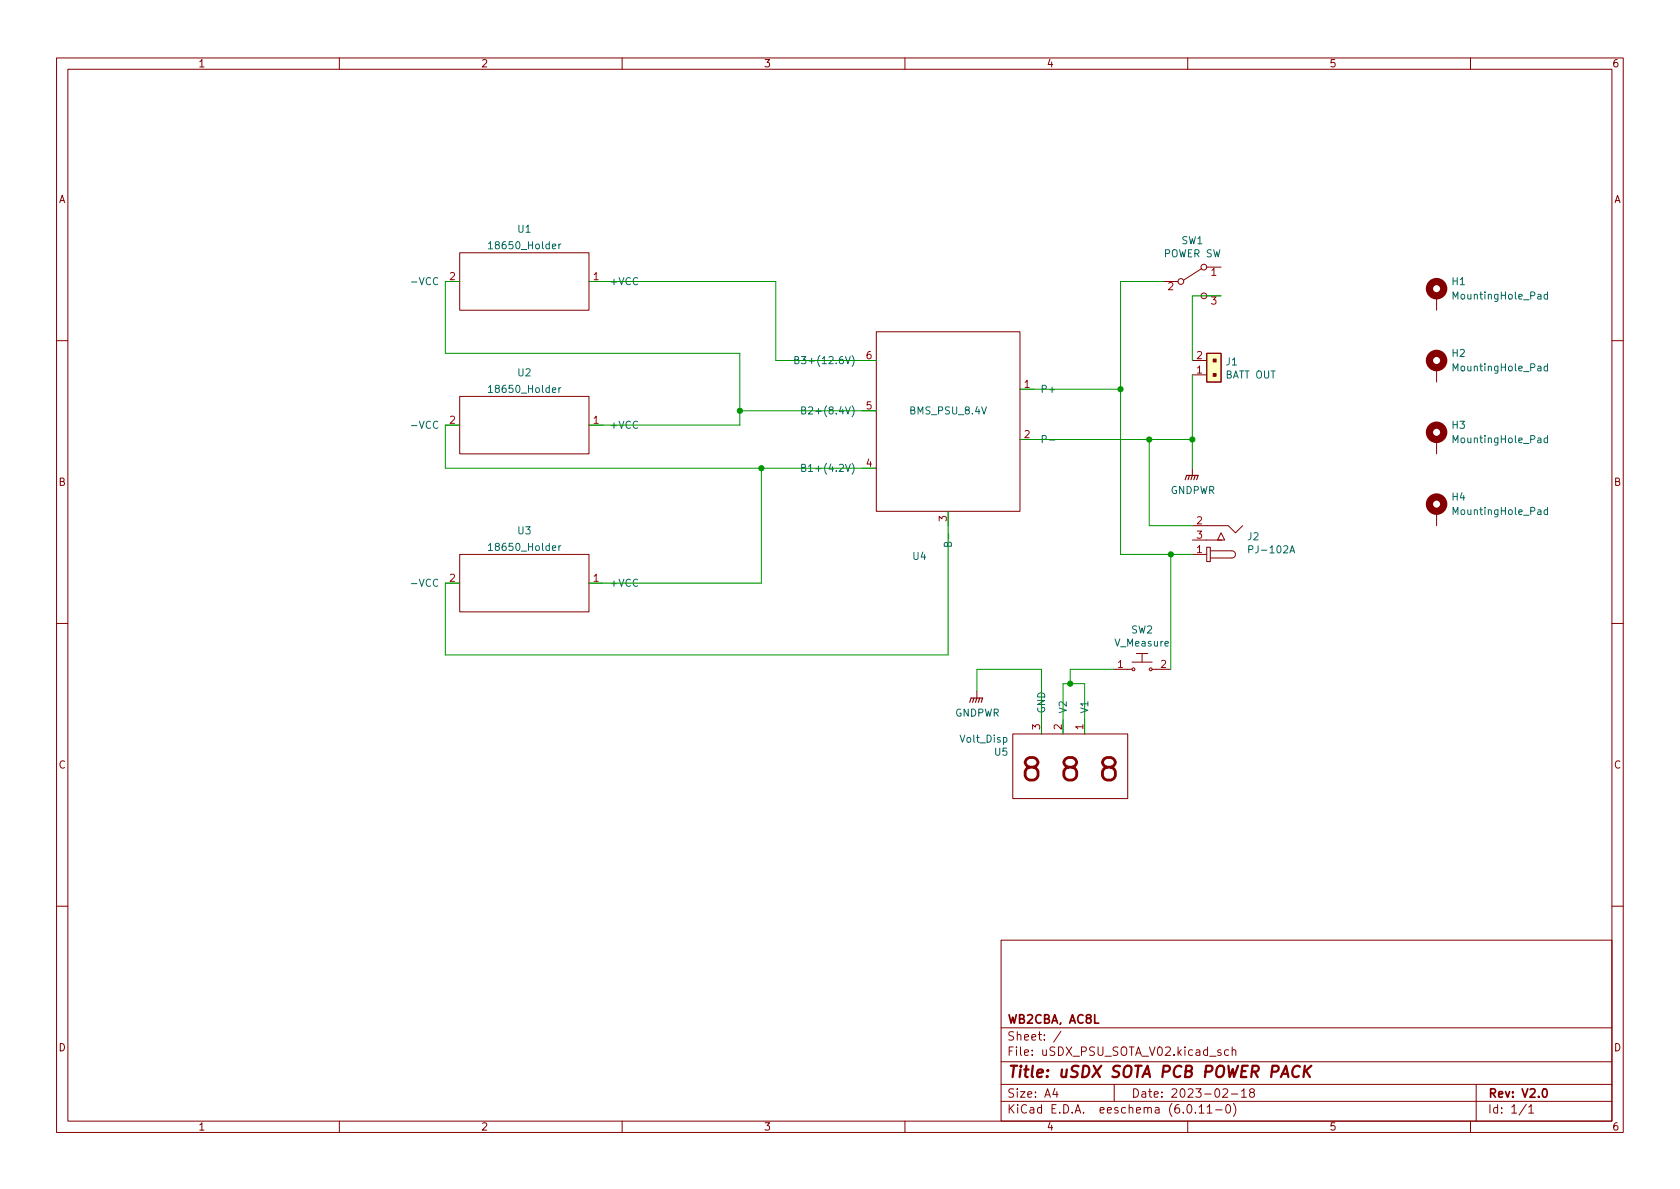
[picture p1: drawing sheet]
<svg xmlns="http://www.w3.org/2000/svg" width="297mm" height="210mm" viewBox="0 0 297 210" stroke-linecap="round" stroke-linejoin="round" font-family="sans-serif">
<g fill="none" stroke="#840000" stroke-width=".18">
<path d="M10 10.2h277v190.1h-277zM12 12.2h273v186.1h-273zM60 10.2v2M110 10.2v2M160 10.2v2M210 10.2v2M260 10.2v2M78.7 49.8h2.6M81.3 44.7h22.8v10.2h-22.8zM104.1 49.8h2.6M154.9 58.7h25.4v31.7h-25.4zM205.7 49.8h2.6"/>
<path d="M212.5 47.5l-3.2 2M213.4 47.2h2.5M213.4 52.3h2.5M254 52.3v2.6M10 60.2h2M78.7 75.2h2.6M81.3 70.1h22.8v10.2h-22.8zM104.1 75.2h2.6M152.4 72.6h2.5M152.4 63.7h2.5M180.3 68.8h2.6M180.3 77.7h2.6"/>
<path d="M210.8 63.7h2.6M210.8 66.3h2.6M213.4 62.5h2.5v5.1h-2.5zM254 65v2.6M254 77.7v2.6M285 60.2h2M81.3 98h22.8v10.2h-22.8zM152.4 82.8h2.5M167.6 90.4v2.6M210.8 95.5h5.1M210.8 93h6.4l1.2 1.2 1.3-1.2M210.8 82.8v1.3"/>
<path d="M210.8 98h2.6M213.4 96.8h.6v2.5h-.6zM214 97.4h3.8a.64 .64 0 0 1 .6 .6 .64 .64 0 0 1-.6 .7h-3.8M215.9 94.2l.6 1.3h-1.2zM254 90.4v2.6M10 110.2h2M78.7 103.1h2.6M104.1 103.1h2.6M196.8 118.4h3.4M200.2 117.1h3.5M200.9 115.6h2M201.9 115.6v1.5"/>
<path d="M203.7 118.4h3.3M285 110.2h2M172.7 122.2v1.2M179.1 129.8h20.3v11.4h-20.3zM184.1 127.2v2.6M188 127.2v2.6M191.8 127.2v2.6M10 160.2h2M177 166.3h108v32h-108zM285 160.2h2M60 198.3v2M110 198.3v2"/>
<path d="M160 198.3v2M177 194.8h108M177 191.8h108M177 187.8h108M177 181.8h108M182.5 186.5v.1M182.5 185.7v.1M184.6 183.8v.1M184.6 183v.1M187.6 182.4l-1.3 1.9M197 191.8v3M204.3 195.9h.6v.9"/>
<path d="M204.9 196.2l-.5 .1a.29 .29 0 0 0-.2 .2 .29 .29 0 0 0 .2 .3h.5M210 198.3v2M216.9 195.4l.2-.1a.81 .81 0 0 1 .6 .7 .81 .81 0 0 1-.3 .8h-.2a.81 .81 0 0 1-.6-.6 .81 .81 0 0 1 .3-.8zM217.7 193.5h1.2M217.9 185.8l.2-.2 .3 .1 .1 .9M217.9 185.1v1.5M218.1 195.1a1.72 1.72 0 0 1 0 2.3M219.5 193l.4-.5v1.5M219.5 194h.9M221.2 193.2l-.3-.3 .1-.2 .2-.2 .4 .1 .2 .2-.1 .2-.6 .2-.2 .3 .1 .4 .2 .1h.4l.2-.3-.1-.4-.2-.1M260 198.3v2M261 191.8v6.5"/>
<path d="M270.3 195.8l.4-.5v1.5M270.3 196.8h.9"/>
<circle cx="208.8" cy="49.8" r=".51"/>
<circle cx="212.9" cy="52.3" r=".51"/>
<circle cx="212.9" cy="47.2" r=".51"/>
<circle cx="200.4" cy="118.4" r=".25"/>
<circle cx="203.5" cy="118.4" r=".25"/>
</g>
<g fill="none" stroke="#006464" stroke-width=".18">
<path d="M77.4 49.2a.6 .6 0 0 0-.8 .4 .6 .6 0 0 0 .6 .8l.2-.2M97.7 43.6l.6-.1-.1-.3h-.3l-.2 .1v.6h.5M98.8 43.2v.8M99.2 43.2l-.4 .2M271.9 52.1h.5l.1 .8M272.5 52.3l-.5 .1-.1 .2 .1 .3 .5-.1M273.6 52.1l-.3-.1-.3 .3 .1 .5h.5M273.6 51.6v1.3M77.4 74.6a.6 .6 0 0 0-.8 .4 .6 .6 0 0 0 .6 .8l.2-.2M97.7 69l.6-.1-.1-.3h-.3l-.2 .1v.6h.5M98.8 68.6v.8M99.2 68.6l-.4 .2"/>
<path d="M149.5 71.9l.4 1.3 .4-1.3M149.5 63.1l.4 1.2 .4-1.2M150.6 71.8a1.46 1.46 0 0 1 0 1.9M150.6 62.9a1.46 1.46 0 0 1 0 1.9M173.6 71.9l.4 1.3 .4-1.3M184.3 77.7l.6-.1 .1-.2-.1-.3-.6-.1v1.3M185.5 77.8h1M271.9 77.5h.5l.1 .8M271.9 64.8h.5l.1 .8M272.5 77.7l-.5 .1-.1 .2 .1 .3 .5-.1M272.5 65l-.5 .1-.1 .2 .1 .3 .5-.1M273.6 77.5l-.3-.1-.3 .3 .1 .5h.5"/>
<path d="M273.6 64.8l-.3-.1-.3 .3 .1 .5h.5M273.6 64.3v1.3M273.6 77v1.3M97.7 96.9l.6-.1-.1-.2-.3-.1-.2 .2v.6h.5M98.8 96.5v.8M99.2 96.5l-.4 .2M149.5 82.1l.4 1.3 .4-1.3M150.6 81.9a1.46 1.46 0 0 1 0 2M167.5 96.2l.3-.3h.3l.1 .2v.5h-1.3l.2-.6 .2-.1 .2 .1v.6M167.7 94.4v.9M228.1 97.8l.4-1.3 .4 1.3M228.2 97.4h.6"/>
<path d="M271.9 90.2h.5l.1 .8M272.5 90.4l-.5 .1-.1 .2 .1 .3 .5-.1M273.6 90.2l-.3-.1-.3 .3 .1 .5h.5M273.6 89.7v1.3M77.4 102.5a.6 .6 0 0 0-.8 .5 .6 .6 0 0 0 .6 .7l.2-.1M206 113.8l.6-.1-.1-.2-.3-.1-.2 .2v.6h.5M177.4 130.5l.4-.1 .2 .2-.1 .6h-.5"/>
</g>
<g fill="none" stroke="#840000" stroke-width="1.3">
<circle cx="254" cy="51" r="1.27"/>
<circle cx="254" cy="63.7" r="1.27"/>
<circle cx="254" cy="76.4" r="1.27"/>
<circle cx="254" cy="89.1" r="1.27"/>
</g>
<path d="M213.4 62.5h2.5v5.1h-2.5z" fill="#ffffc2" stroke="#ffffc2" stroke-width=".18"/>
<g fill="#840000" stroke="#840000" stroke-width=".18">
<path d="M214.5 66h.5v.5h-.5z"/>
<path d="M214.5 63.5h.5v.5h-.5z"/>
</g>
<path d="M206.6 50.1l.5-.1 .3 .3-.8 .9h.8M214.2 52.5h.8l-.4 .5 .3 .1v.6l-.1 .1-.6-.1M214.3 47.8l.3-.4v1.3" fill="none" stroke="#a90000" stroke-width=".18"/>
<path d="M209.5 84.8l.3-.7h2l-.2 .7M210.3 84.1l-.2 .7M210.8 84.1l-.2 .7M211.3 84.1l-.2 .7M171.4 124.2l.3-.8h2l-.2 .8M172.2 123.4l-.2 .8M172.7 123.4l-.2 .8M173.2 123.4l-.2 .8" fill="none" stroke="#840000" stroke-width=".2"/>
<g fill="none" stroke="#009600" stroke-width=".18">
<path d="M81.3 49.8h-2.6v12.7h52.1v12.7h-26.7M104.1 49.8h33.1v13.9h17.7M205.7 49.8h-7.6v48.2h12.7M215.9 52.3h-5.1v11.4M81.3 75.2h-2.6v7.6h76.2M130.8 72.6h24.1M180.3 68.8h17.8M180.3 77.7h30.5M203.2 77.7v15.3h7.6M210.8 66.3v16.5M134.6 82.8v20.3h-30.5M167.6 90.4v25.4h-88.9v-12.7h2.6"/>
<path d="M207 98v20.4M196.8 118.4h-7.6v2.5M172.7 122.2v-3.8h11.4v11.4M188 129.8v-8.9h3.8v8.9"/>
</g>
<g fill="#009600" stroke="#009600" stroke-width=".18">
<circle cx="203.2" cy="77.7" r=".46"/>
<circle cx="210.8" cy="77.7" r=".46"/>
<circle cx="207" cy="98" r=".46"/>
<circle cx="198.1" cy="68.8" r=".46"/>
<circle cx="189.2" cy="120.9" r=".46"/>
<circle cx="134.6" cy="82.8" r=".46"/>
<circle cx="130.8" cy="72.6" r=".46"/>
</g>
<g font-size="5.6" fill="#840000">
<text x="180.2" y="139.3">8</text>
<text x="187.6" y="139.3">8</text>
<text x="194.9" y="139.3">8</text>
</g>
<g font-size="2.8" fill="#840000">
<text x="178" y="191.2">Title:</text>
<text x="187.3" y="191.2">uSDX SOTA PCB POWER PACK</text>
</g>
<g font-size="2.1" fill="#840000">
<text x="178" y="184.5">Sheet:</text>
<text x="178" y="181.5">WB2CBA, AC8L</text>
<text x="178" y="187.2">File:</text>
<text x="184.4" y="187.2">uSDX_PSU_SOTA_V02.kicad_sch</text>
<text x="178" y="197.4">KiCad</text>
<text x="178" y="194.6">Size:</text>
<text x="184.7" y="194.6">A4</text>
<text x="185.7" y="197.4">E.D.A.</text>
<text x="194.6" y="197.4">eeschema</text>
<text x="200" y="194.6">Date:</text>
<text x="207" y="197.4">(6.0.11-0)</text>
<text x="207" y="194.6">2023-02-18</text>
<text x="263" y="194.6">Rev:</text>
<text x="263" y="197.4">Id:</text>
<text x="267.1" y="197.4">1/1</text>
<text x="269.1" y="194.6">V2.0</text>
</g>
<g font-size="1.8" fill="#840000">
<text x="35" y="12.3">1</text>
<text x="85" y="12.3">2</text>
<text x="135" y="12.3">3</text>
<text x="185" y="12.3">4</text>
<text x="235" y="12.3">5</text>
<text x="285" y="12.3">6</text>
<text x="10.4" y="36.3">A</text>
<text x="285.4" y="36.3">A</text>
<text x="10.3" y="86.3">B</text>
<text x="285.3" y="86.3">B</text>
<text x="10.3" y="136.3">C</text>
<text x="285.3" y="136.3">C</text>
<text x="10.3" y="186.3">D</text>
<text x="285.3" y="186.3">D</text>
<text x="35" y="200.3">1</text>
<text x="85" y="200.3">2</text>
<text x="135" y="200.3">3</text>
<text x="185" y="200.3">4</text>
<text x="235" y="200.3">5</text>
<text x="285" y="200.3">6</text>
</g>
<g font-size="1.8" fill="#006464">
<text x="91.4" y="41.5">U1</text>
<text x="86" y="44.5">18650_Holder</text>
<text x="205.7" y="45.9">POWER SW</text>
<text x="208.8" y="43.6">SW1</text>
<text x="72.4" y="50.8">-VCC</text>
<text x="107.7" y="50.8">+VCC</text>
<text x="256.5" y="50.8">H1</text>
<text x="256.5" y="53.3">MountingHole_Pad</text>
<text x="140.2" y="64.8">B3+(12.6V)</text>
<text x="216.6" y="65">J1</text>
<text x="256.5" y="63.5">H2</text>
<text x="86" y="69.9">18650_Holder</text>
<text x="91.4" y="66.9">U2</text>
<text x="183.9" y="69.9">P+</text>
<text x="216.6" y="67.3">BATT OUT</text>
<text x="256.5" y="66">MountingHole_Pad</text>
<text x="72.4" y="76.2">-VCC</text>
<text x="107.7" y="76.2">+VCC</text>
<text x="141.4" y="73.7">B2+(8.4V)</text>
<text x="160.7" y="73.7">BMS_PSU_8.4V</text>
<text x="256.5" y="76.2">H3</text>
<text x="141.4" y="83.8">B1+(4.2V)</text>
<text x="256.5" y="78.7">MountingHole_Pad</text>
<text x="206.9" y="87.7">GNDPWR</text>
<text x="256.5" y="88.9">H4</text>
<text x="91.4" y="94.9">U3</text>
<text x="220.4" y="95.9">J2</text>
<text x="256.5" y="91.4">MountingHole_Pad</text>
<text x="86" y="97.8">18650_Holder</text>
<text x="161.2" y="99.4">U4</text>
<text x="220.4" y="98.2">PJ-102A</text>
<text x="72.4" y="104.1">-VCC</text>
<text x="107.7" y="104.1">+VCC</text>
<text x="199.9" y="112.4">SW2</text>
<text x="197" y="114.7">V_Measure</text>
<text x="168.8" y="127.1">GNDPWR</text>
<text x="169.6" y="131.7">Volt_Disp</text>
<text x="185.2" y="126.2" transform="rotate(-90 185.2 126.2)">GND</text>
<text x="189" y="126.2" transform="rotate(-90 189 126.2)">V2</text>
<text x="192.8" y="126.2" transform="rotate(-90 192.8 126.2)">V1</text>
<text x="175.7" y="134">U5</text>
</g>
<g font-size="1.8" fill="#a90000">
<text x="79.3" y="49.5">2</text>
<text x="104.7" y="49.5">1</text>
<text x="213.9" y="49.5">1</text>
<text x="153" y="63.5">6</text>
<text x="211.4" y="63.5">2</text>
<text x="180.9" y="68.6">1</text>
<text x="211.4" y="66">1</text>
<text x="79.3" y="74.9">2</text>
<text x="104.7" y="74.9">1</text>
<text x="153" y="72.4">5</text>
<text x="180.9" y="77.5">2</text>
<text x="153" y="82.5">4</text>
<text x="167.4" y="92.4" transform="rotate(-90 167.4 92.4)">3</text>
<text x="211.4" y="92.7">2</text>
<text x="211.4" y="95.2">3</text>
<text x="211.4" y="97.8">1</text>
<text x="79.3" y="102.9">2</text>
<text x="104.7" y="102.9">1</text>
<text x="197.4" y="118.1">1</text>
<text x="205.1" y="118.1">2</text>
<text x="183.9" y="129.2" transform="rotate(-90 183.9 129.2)">3</text>
<text x="187.7" y="129.2" transform="rotate(-90 187.7 129.2)">2</text>
<text x="191.5" y="129.2" transform="rotate(-90 191.5 129.2)">1</text>
</g>
</svg>
